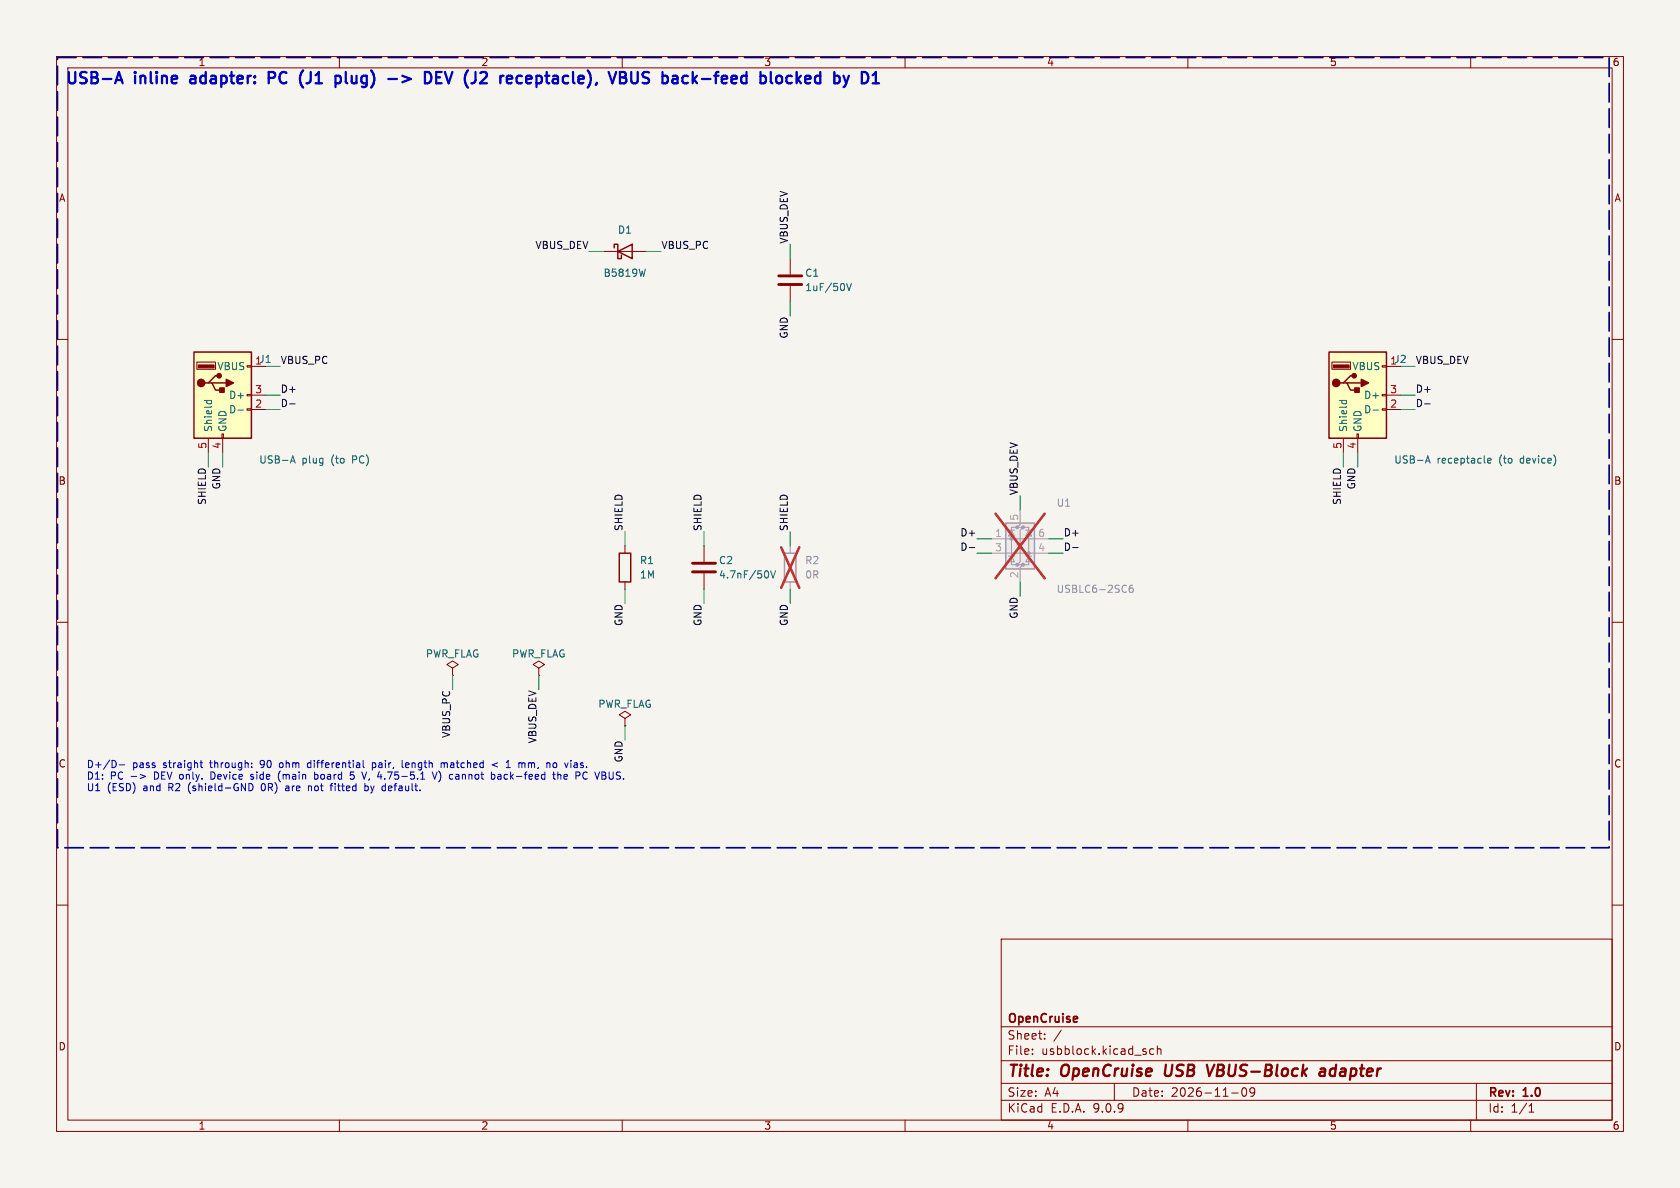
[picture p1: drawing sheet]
(kicad_sch (version 20250114) (generator "eeschema") (generator_version "9.0") (paper "A4")
 (title_block (title "OpenCruise USB VBUS-Block adapter") (date "2026-11-09") (rev "1.0") (company "OpenCruise"))
 (lib_symbols
(symbol "Connector:USB_A"
 (pin_names
  (offset 1.016))
 (exclude_from_sim no)
 (in_bom yes)
 (on_board yes)
 (property "Reference" "J" (at -5.08 11.43 0) (effects (font (size 1.27 1.27)) (justify left)))
 (property "Value" "USB_A" (at -5.08 8.89 0) (effects (font (size 1.27 1.27)) (justify left)))
 (property "Footprint" "" (at 3.81 -1.27 0) (effects (font (size 1.27 1.27)) (hide yes)))
 (property "Datasheet" "~" (at 3.81 -1.27 0) (effects (font (size 1.27 1.27)) (hide yes)))
 (property "Description" "USB Type A connector" (at 0 0 0) (effects (font (size 1.27 1.27)) (hide yes)))
 (symbol "USB_A_0_1"
  (rectangle (start -5.08 -7.62) (end 5.08 7.62) (stroke (width 0.254) (type default)) (fill (type background)))
  (circle (center -3.81 2.159) (radius 0.635) (stroke (width 0.254) (type default)) (fill (type outline)))
  (polyline (pts (xy -3.175 2.159) (xy -2.54 2.159) (xy -1.27 3.429) (xy -0.635 3.429)) (stroke (width 0.254) (type default)) (fill (type none)))
  (polyline (pts (xy -2.54 2.159) (xy -1.905 2.159) (xy -1.27 0.889) (xy 0 0.889)) (stroke (width 0.254) (type default)) (fill (type none)))
  (rectangle (start -1.524 4.826) (end -4.318 5.334) (stroke (width 0) (type default)) (fill (type outline)))
  (rectangle (start -1.27 4.572) (end -4.572 5.842) (stroke (width 0) (type default)) (fill (type none)))
  (circle (center -0.635 3.429) (radius 0.381) (stroke (width 0.254) (type default)) (fill (type outline)))
  (rectangle (start -0.127 -7.62) (end 0.127 -6.858) (stroke (width 0) (type default)) (fill (type none)))
  (rectangle (start 0.254 1.27) (end -0.508 0.508) (stroke (width 0.254) (type default)) (fill (type outline)))
  (polyline (pts (xy 0.635 2.794) (xy 0.635 1.524) (xy 1.905 2.159) (xy 0.635 2.794)) (stroke (width 0.254) (type default)) (fill (type outline)))
  (rectangle (start 5.08 4.953) (end 4.318 5.207) (stroke (width 0) (type default)) (fill (type none)))
  (rectangle (start 5.08 -0.127) (end 4.318 0.127) (stroke (width 0) (type default)) (fill (type none)))
  (rectangle (start 5.08 -2.667) (end 4.318 -2.413) (stroke (width 0) (type default)) (fill (type none))))
 (symbol "USB_A_1_1"
  (polyline (pts (xy -1.905 2.159) (xy 0.635 2.159)) (stroke (width 0.254) (type default)) (fill (type none)))
  (pin passive line (at -2.54 -10.16 90) (length 2.54) (name "Shield" (effects (font (size 1.27 1.27)))) (number "5" (effects (font (size 1.27 1.27)))))
  (pin power_in line (at 0 -10.16 90) (length 2.54) (name "GND" (effects (font (size 1.27 1.27)))) (number "4" (effects (font (size 1.27 1.27)))))
  (pin power_in line (at 7.62 5.08 180) (length 2.54) (name "VBUS" (effects (font (size 1.27 1.27)))) (number "1" (effects (font (size 1.27 1.27)))))
  (pin bidirectional line (at 7.62 0 180) (length 2.54) (name "D+" (effects (font (size 1.27 1.27)))) (number "3" (effects (font (size 1.27 1.27)))))
  (pin bidirectional line (at 7.62 -2.54 180) (length 2.54) (name "D-" (effects (font (size 1.27 1.27)))) (number "2" (effects (font (size 1.27 1.27))))))
 (embedded_fonts no))
(symbol "Device:D_Schottky"
 (pin_numbers (hide yes))
 (pin_names
  (offset 1.016) (hide yes))
 (exclude_from_sim no)
 (in_bom yes)
 (on_board yes)
 (property "Reference" "D" (at 0 2.54 0) (effects (font (size 1.27 1.27))))
 (property "Value" "D_Schottky" (at 0 -2.54 0) (effects (font (size 1.27 1.27))))
 (property "Footprint" "" (at 0 0 0) (effects (font (size 1.27 1.27)) (hide yes)))
 (property "Datasheet" "~" (at 0 0 0) (effects (font (size 1.27 1.27)) (hide yes)))
 (property "Description" "Schottky diode" (at 0 0 0) (effects (font (size 1.27 1.27)) (hide yes)))
 (symbol "D_Schottky_0_1"
  (polyline (pts (xy -1.905 0.635) (xy -1.905 1.27) (xy -1.27 1.27) (xy -1.27 -1.27) (xy -0.635 -1.27) (xy -0.635 -0.635)) (stroke (width 0.254) (type default)) (fill (type none)))
  (polyline (pts (xy 1.27 1.27) (xy 1.27 -1.27) (xy -1.27 0) (xy 1.27 1.27)) (stroke (width 0.254) (type default)) (fill (type none)))
  (polyline (pts (xy 1.27 0) (xy -1.27 0)) (stroke (width 0) (type default)) (fill (type none))))
 (symbol "D_Schottky_1_1"
  (pin passive line (at -3.81 0 0) (length 2.54) (name "K" (effects (font (size 1.27 1.27)))) (number "1" (effects (font (size 1.27 1.27)))))
  (pin passive line (at 3.81 0 180) (length 2.54) (name "A" (effects (font (size 1.27 1.27)))) (number "2" (effects (font (size 1.27 1.27))))))
 (embedded_fonts no))
(symbol "Device:C"
 (pin_numbers (hide yes))
 (pin_names
  (offset 0.254))
 (exclude_from_sim no)
 (in_bom yes)
 (on_board yes)
 (property "Reference" "C" (at 0.635 2.54 0) (effects (font (size 1.27 1.27)) (justify left)))
 (property "Value" "C" (at 0.635 -2.54 0) (effects (font (size 1.27 1.27)) (justify left)))
 (property "Footprint" "" (at 0.9652 -3.81 0) (effects (font (size 1.27 1.27)) (hide yes)))
 (property "Datasheet" "~" (at 0 0 0) (effects (font (size 1.27 1.27)) (hide yes)))
 (property "Description" "Unpolarized capacitor" (at 0 0 0) (effects (font (size 1.27 1.27)) (hide yes)))
 (symbol "C_0_1"
  (polyline (pts (xy -2.032 0.762) (xy 2.032 0.762)) (stroke (width 0.508) (type default)) (fill (type none)))
  (polyline (pts (xy -2.032 -0.762) (xy 2.032 -0.762)) (stroke (width 0.508) (type default)) (fill (type none))))
 (symbol "C_1_1"
  (pin passive line (at 0 3.81 270) (length 2.794) (name "~" (effects (font (size 1.27 1.27)))) (number "1" (effects (font (size 1.27 1.27)))))
  (pin passive line (at 0 -3.81 90) (length 2.794) (name "~" (effects (font (size 1.27 1.27)))) (number "2" (effects (font (size 1.27 1.27))))))
 (embedded_fonts no))
(symbol "Device:R"
 (pin_numbers (hide yes))
 (pin_names
  (offset 0))
 (exclude_from_sim no)
 (in_bom yes)
 (on_board yes)
 (property "Reference" "R" (at 2.032 0 90) (effects (font (size 1.27 1.27))))
 (property "Value" "R" (at 0 0 90) (effects (font (size 1.27 1.27))))
 (property "Footprint" "" (at -1.778 0 90) (effects (font (size 1.27 1.27)) (hide yes)))
 (property "Datasheet" "~" (at 0 0 0) (effects (font (size 1.27 1.27)) (hide yes)))
 (property "Description" "Resistor" (at 0 0 0) (effects (font (size 1.27 1.27)) (hide yes)))
 (symbol "R_0_1"
  (rectangle (start -1.016 -2.54) (end 1.016 2.54) (stroke (width 0.254) (type default)) (fill (type none))))
 (symbol "R_1_1"
  (pin passive line (at 0 3.81 270) (length 1.27) (name "~" (effects (font (size 1.27 1.27)))) (number "1" (effects (font (size 1.27 1.27)))))
  (pin passive line (at 0 -3.81 90) (length 1.27) (name "~" (effects (font (size 1.27 1.27)))) (number "2" (effects (font (size 1.27 1.27))))))
 (embedded_fonts no))
(symbol "Power_Protection:USBLC6-2SC6"
 (property "Reference" "U" (at 0.635 5.715 0) (effects (font (size 1.27 1.27)) (justify left)))
 (property "Value" "USBLC6-2SC6" (at 0.635 3.81 0) (effects (font (size 1.27 1.27)) (justify left)))
 (property "Footprint" "Package_TO_SOT_SMD:SOT-23-6" (at 1.27 -6.35 0) (effects (font (size 1.27 1.27)
    (italic yes)) (justify left) (hide yes)))
 (property "Datasheet" "https://www.st.com/resource/en/datasheet/usblc6-2.pdf" (at 1.27 -8.255 0) (effects (font (size 1.27 1.27)) (justify left) (hide yes)))
 (property "Description" "Very low capacitance ESD protection diode, 2 data-line, SOT-23-6" (at 0 0 0) (effects (font (size 1.27 1.27)) (hide yes)))
 (pin_names (hide yes))
 (exclude_from_sim no)
 (in_bom yes)
 (on_board yes)
 (symbol "USBLC6-2SC6_0_0"
  (circle (center -1.524 0) (radius 0.0001) (stroke (width 0.508) (type default)) (fill (type none)))
  (circle (center -0.508 2.032) (radius 0.0001) (stroke (width 0.508) (type default)) (fill (type none)))
  (circle (center -0.508 -4.572) (radius 0.0001) (stroke (width 0.508) (type default)) (fill (type none)))
  (circle (center 0.508 2.032) (radius 0.0001) (stroke (width 0.508) (type default)) (fill (type none)))
  (circle (center 0.508 -4.572) (radius 0.0001) (stroke (width 0.508) (type default)) (fill (type none)))
  (circle (center 1.524 -2.54) (radius 0.0001) (stroke (width 0.508) (type default)) (fill (type none))))
 (symbol "USBLC6-2SC6_0_1"
  (polyline (pts (xy -2.54 0) (xy 2.54 0)) (stroke (width 0) (type default)) (fill (type none)))
  (polyline (pts (xy -2.54 -2.54) (xy 2.54 -2.54)) (stroke (width 0) (type default)) (fill (type none)))
  (polyline (pts (xy -2.032 0.508) (xy -1.016 0.508) (xy -1.524 1.524) (xy -2.032 0.508)) (stroke (width 0) (type default)) (fill (type none)))
  (polyline (pts (xy -2.032 -3.048) (xy -1.016 -3.048)) (stroke (width 0) (type default)) (fill (type none)))
  (polyline (pts (xy -1.016 1.524) (xy -2.032 1.524)) (stroke (width 0) (type default)) (fill (type none)))
  (polyline (pts (xy -1.016 -4.064) (xy -2.032 -4.064) (xy -1.524 -3.048) (xy -1.016 -4.064)) (stroke (width 0) (type default)) (fill (type none)))
  (polyline (pts (xy -0.508 -1.143) (xy -0.508 -0.762) (xy 0.508 -0.762)) (stroke (width 0) (type default)) (fill (type none)))
  (polyline (pts (xy 0 2.54) (xy -0.508 2.032) (xy 0.508 2.032) (xy 0 1.524) (xy 0 -4.064) (xy -0.508 -4.572) (xy 0.508 -4.572) (xy 0 -5.08)) (stroke (width 0) (type default)) (fill (type none)))
  (polyline (pts (xy 0.508 -1.778) (xy -0.508 -1.778) (xy 0 -0.762) (xy 0.508 -1.778)) (stroke (width 0) (type default)) (fill (type none)))
  (polyline (pts (xy 1.016 1.524) (xy 2.032 1.524)) (stroke (width 0) (type default)) (fill (type none)))
  (polyline (pts (xy 1.016 -3.048) (xy 2.032 -3.048)) (stroke (width 0) (type default)) (fill (type none)))
  (polyline (pts (xy 2.032 0.508) (xy 1.016 0.508) (xy 1.524 1.524) (xy 2.032 0.508)) (stroke (width 0) (type default)) (fill (type none)))
  (polyline (pts (xy 2.032 -4.064) (xy 1.016 -4.064) (xy 1.524 -3.048) (xy 2.032 -4.064)) (stroke (width 0) (type default)) (fill (type none))))
 (symbol "USBLC6-2SC6_1_1"
  (rectangle (start -2.54 2.794) (end 2.54 -5.334) (stroke (width 0.254) (type default)) (fill (type background)))
  (polyline (pts (xy -0.508 2.032) (xy -1.524 2.032) (xy -1.524 -4.572) (xy -0.508 -4.572)) (stroke (width 0) (type default)) (fill (type none)))
  (polyline (pts (xy 0.508 -4.572) (xy 1.524 -4.572) (xy 1.524 2.032) (xy 0.508 2.032)) (stroke (width 0) (type default)) (fill (type none)))
  (pin passive line (at -5.08 0 0) (length 2.54) (name "I/O1" (effects (font (size 1.27 1.27)))) (number "1" (effects (font (size 1.27 1.27)))))
  (pin passive line (at -5.08 -2.54 0) (length 2.54) (name "I/O2" (effects (font (size 1.27 1.27)))) (number "3" (effects (font (size 1.27 1.27)))))
  (pin passive line (at 0 5.08 270) (length 2.54) (name "VBUS" (effects (font (size 1.27 1.27)))) (number "5" (effects (font (size 1.27 1.27)))))
  (pin passive line (at 0 -7.62 90) (length 2.54) (name "GND" (effects (font (size 1.27 1.27)))) (number "2" (effects (font (size 1.27 1.27)))))
  (pin passive line (at 5.08 0 180) (length 2.54) (name "I/O1" (effects (font (size 1.27 1.27)))) (number "6" (effects (font (size 1.27 1.27)))))
  (pin passive line (at 5.08 -2.54 180) (length 2.54) (name "I/O2" (effects (font (size 1.27 1.27)))) (number "4" (effects (font (size 1.27 1.27))))))
 (embedded_fonts no))
(symbol "power:PWR_FLAG"
 (power)
 (pin_numbers (hide yes))
 (pin_names
  (offset 0) (hide yes))
 (exclude_from_sim no)
 (in_bom yes)
 (on_board yes)
 (property "Reference" "#FLG" (at 0 1.905 0) (effects (font (size 1.27 1.27)) (hide yes)))
 (property "Value" "PWR_FLAG" (at 0 3.81 0) (effects (font (size 1.27 1.27))))
 (property "Footprint" "" (at 0 0 0) (effects (font (size 1.27 1.27)) (hide yes)))
 (property "Datasheet" "~" (at 0 0 0) (effects (font (size 1.27 1.27)) (hide yes)))
 (property "Description" "Special symbol for telling ERC where power comes from" (at 0 0 0) (effects (font (size 1.27 1.27)) (hide yes)))
 (symbol "PWR_FLAG_0_0"
  (pin power_out line (at 0 0 90) (length 0) (name "~" (effects (font (size 1.27 1.27)))) (number "1" (effects (font (size 1.27 1.27))))))
 (symbol "PWR_FLAG_0_1"
  (polyline (pts (xy 0 0) (xy 0 1.27) (xy -1.016 1.905) (xy 0 2.54) (xy 1.016 1.905) (xy 0 1.27)) (stroke (width 0) (type default)) (fill (type none))))
 (embedded_fonts no)))
(rectangle (start 10.16 10.16) (end 284.48 149.86) (stroke (width 0.3) (type dash) (color 0 0 132 1)) (fill (type none)))
(text "USB-A inline adapter: PC (J1 plug) -> DEV (J2 receptacle), VBUS back-feed blocked by D1" (exclude_from_sim no) (at 11.43 15.24 0) (effects (font (size 2.0 2.0) (bold yes)) (justify left bottom)))
(wire (pts (xy 36.83 80.01) (xy 36.83 82.55)) (stroke (width 0) (type default)))
(label "SHIELD" (at 36.83 82.55 270) (effects (font (size 1.27 1.27)) (justify right bottom)))
(wire (pts (xy 39.37 80.01) (xy 39.37 82.55)) (stroke (width 0) (type default)))
(label "GND" (at 39.37 82.55 270) (effects (font (size 1.27 1.27)) (justify right bottom)))
(wire (pts (xy 46.99 64.77) (xy 49.53 64.77)) (stroke (width 0) (type default)))
(label "VBUS_PC" (at 49.53 64.77 0) (effects (font (size 1.27 1.27)) (justify left bottom)))
(wire (pts (xy 46.99 69.85) (xy 49.53 69.85)) (stroke (width 0) (type default)))
(label "D+" (at 49.53 69.85 0) (effects (font (size 1.27 1.27)) (justify left bottom)))
(wire (pts (xy 46.99 72.39) (xy 49.53 72.39)) (stroke (width 0) (type default)))
(label "D-" (at 49.53 72.39 0) (effects (font (size 1.27 1.27)) (justify left bottom)))
(symbol (lib_id "Connector:USB_A") (at 39.37 69.85 0) (unit 1) (exclude_from_sim no) (in_bom yes) (on_board yes) (dnp no)
 (property "Reference" "J1" (at 45.72 63.5 0) (effects (font (size 1.27 1.27)) (justify left) ))
 (property "Value" "USB-A plug (to PC)" (at 45.72 81.28 0) (effects (font (size 1.27 1.27)) (justify left) ))
 (property "Footprint" "OpenCruise:USB_A_Plug_U-USBAR04P-M" (at 39.37 69.85 0) (effects (font (size 1.27 1.27))  (hide yes)))
 (property "Datasheet" "~" (at 39.37 69.85 0) (effects (font (size 1.27 1.27))  (hide yes)))
 (property "LCSC" "C386753" (at 39.37 69.85 0) (effects (font (size 1.27 1.27))  (hide yes)))
 (property "MPN" "U-USBAR04P-M001" (at 39.37 69.85 0) (effects (font (size 1.27 1.27))  (hide yes)))
 (pin "5") (pin "4") (pin "1") (pin "3") (pin "2"))
(wire (pts (xy 237.49 80.01) (xy 237.49 82.55)) (stroke (width 0) (type default)))
(label "SHIELD" (at 237.49 82.55 270) (effects (font (size 1.27 1.27)) (justify right bottom)))
(wire (pts (xy 240.03 80.01) (xy 240.03 82.55)) (stroke (width 0) (type default)))
(label "GND" (at 240.03 82.55 270) (effects (font (size 1.27 1.27)) (justify right bottom)))
(wire (pts (xy 247.65 64.77) (xy 250.19 64.77)) (stroke (width 0) (type default)))
(label "VBUS_DEV" (at 250.19 64.77 0) (effects (font (size 1.27 1.27)) (justify left bottom)))
(wire (pts (xy 247.65 69.85) (xy 250.19 69.85)) (stroke (width 0) (type default)))
(label "D+" (at 250.19 69.85 0) (effects (font (size 1.27 1.27)) (justify left bottom)))
(wire (pts (xy 247.65 72.39) (xy 250.19 72.39)) (stroke (width 0) (type default)))
(label "D-" (at 250.19 72.39 0) (effects (font (size 1.27 1.27)) (justify left bottom)))
(symbol (lib_id "Connector:USB_A") (at 240.03 69.85 0) (unit 1) (exclude_from_sim no) (in_bom yes) (on_board yes) (dnp no)
 (property "Reference" "J2" (at 246.38 63.5 0) (effects (font (size 1.27 1.27)) (justify left) ))
 (property "Value" "USB-A receptacle (to device)" (at 246.38 81.28 0) (effects (font (size 1.27 1.27)) (justify left) ))
 (property "Footprint" "OpenCruise:USB_A_Receptacle_AF90" (at 240.03 69.85 0) (effects (font (size 1.27 1.27))  (hide yes)))
 (property "Datasheet" "~" (at 240.03 69.85 0) (effects (font (size 1.27 1.27))  (hide yes)))
 (property "LCSC" "C456018" (at 240.03 69.85 0) (effects (font (size 1.27 1.27))  (hide yes)))
 (property "MPN" "AF 90 WJDG" (at 240.03 69.85 0) (effects (font (size 1.27 1.27))  (hide yes)))
 (pin "5") (pin "4") (pin "1") (pin "3") (pin "2"))
(wire (pts (xy 106.68 44.45) (xy 104.14 44.45)) (stroke (width 0) (type default)))
(label "VBUS_DEV" (at 104.14 44.45 180) (effects (font (size 1.27 1.27)) (justify right bottom)))
(wire (pts (xy 114.3 44.45) (xy 116.84 44.45)) (stroke (width 0) (type default)))
(label "VBUS_PC" (at 116.84 44.45 0) (effects (font (size 1.27 1.27)) (justify left bottom)))
(symbol (lib_id "Device:D_Schottky") (at 110.49 44.45 0) (unit 1) (exclude_from_sim no) (in_bom yes) (on_board yes) (dnp no)
 (property "Reference" "D1" (at 110.49 40.64 0) (effects (font (size 1.27 1.27))  ))
 (property "Value" "B5819W" (at 110.49 48.26 0) (effects (font (size 1.27 1.27))  ))
 (property "Footprint" "Diode_SMD:D_SOD-123" (at 110.49 44.45 0) (effects (font (size 1.27 1.27))  (hide yes)))
 (property "Datasheet" "~" (at 110.49 44.45 0) (effects (font (size 1.27 1.27))  (hide yes)))
 (property "LCSC" "C8598" (at 110.49 44.45 0) (effects (font (size 1.27 1.27))  (hide yes)))
 (pin "1") (pin "2"))
(wire (pts (xy 139.7 45.72) (xy 139.7 43.18)) (stroke (width 0) (type default)))
(label "VBUS_DEV" (at 139.7 43.18 90) (effects (font (size 1.27 1.27)) (justify left bottom)))
(wire (pts (xy 139.7 53.34) (xy 139.7 55.88)) (stroke (width 0) (type default)))
(label "GND" (at 139.7 55.88 270) (effects (font (size 1.27 1.27)) (justify right bottom)))
(symbol (lib_id "Device:C") (at 139.7 49.53 0) (unit 1) (exclude_from_sim no) (in_bom yes) (on_board yes) (dnp no)
 (property "Reference" "C1" (at 142.24 48.26 0) (effects (font (size 1.27 1.27)) (justify left) ))
 (property "Value" "1uF/50V" (at 142.24 50.8 0) (effects (font (size 1.27 1.27)) (justify left) ))
 (property "Footprint" "Capacitor_SMD:C_0603_1608Metric" (at 139.7 49.53 0) (effects (font (size 1.27 1.27))  (hide yes)))
 (property "Datasheet" "~" (at 139.7 49.53 0) (effects (font (size 1.27 1.27))  (hide yes)))
 (property "LCSC" "C15849" (at 139.7 49.53 0) (effects (font (size 1.27 1.27))  (hide yes)))
 (pin "1") (pin "2"))
(wire (pts (xy 110.49 96.52) (xy 110.49 93.98)) (stroke (width 0) (type default)))
(label "SHIELD" (at 110.49 93.98 90) (effects (font (size 1.27 1.27)) (justify left bottom)))
(wire (pts (xy 110.49 104.14) (xy 110.49 106.68)) (stroke (width 0) (type default)))
(label "GND" (at 110.49 106.68 270) (effects (font (size 1.27 1.27)) (justify right bottom)))
(symbol (lib_id "Device:R") (at 110.49 100.33 0) (unit 1) (exclude_from_sim no) (in_bom yes) (on_board yes) (dnp no)
 (property "Reference" "R1" (at 113.03 99.06 0) (effects (font (size 1.27 1.27)) (justify left) ))
 (property "Value" "1M" (at 113.03 101.6 0) (effects (font (size 1.27 1.27)) (justify left) ))
 (property "Footprint" "Resistor_SMD:R_0603_1608Metric" (at 110.49 100.33 0) (effects (font (size 1.27 1.27))  (hide yes)))
 (property "Datasheet" "~" (at 110.49 100.33 0) (effects (font (size 1.27 1.27))  (hide yes)))
 (property "LCSC" "C22935" (at 110.49 100.33 0) (effects (font (size 1.27 1.27))  (hide yes)))
 (pin "1") (pin "2"))
(wire (pts (xy 124.46 96.52) (xy 124.46 93.98)) (stroke (width 0) (type default)))
(label "SHIELD" (at 124.46 93.98 90) (effects (font (size 1.27 1.27)) (justify left bottom)))
(wire (pts (xy 124.46 104.14) (xy 124.46 106.68)) (stroke (width 0) (type default)))
(label "GND" (at 124.46 106.68 270) (effects (font (size 1.27 1.27)) (justify right bottom)))
(symbol (lib_id "Device:C") (at 124.46 100.33 0) (unit 1) (exclude_from_sim no) (in_bom yes) (on_board yes) (dnp no)
 (property "Reference" "C2" (at 127.0 99.06 0) (effects (font (size 1.27 1.27)) (justify left) ))
 (property "Value" "4.7nF/50V" (at 127.0 101.6 0) (effects (font (size 1.27 1.27)) (justify left) ))
 (property "Footprint" "Capacitor_SMD:C_0603_1608Metric" (at 124.46 100.33 0) (effects (font (size 1.27 1.27))  (hide yes)))
 (property "Datasheet" "~" (at 124.46 100.33 0) (effects (font (size 1.27 1.27))  (hide yes)))
 (property "LCSC" "C53987" (at 124.46 100.33 0) (effects (font (size 1.27 1.27))  (hide yes)))
 (pin "1") (pin "2"))
(wire (pts (xy 139.7 96.52) (xy 139.7 93.98)) (stroke (width 0) (type default)))
(label "SHIELD" (at 139.7 93.98 90) (effects (font (size 1.27 1.27)) (justify left bottom)))
(wire (pts (xy 139.7 104.14) (xy 139.7 106.68)) (stroke (width 0) (type default)))
(label "GND" (at 139.7 106.68 270) (effects (font (size 1.27 1.27)) (justify right bottom)))
(symbol (lib_id "Device:R") (at 139.7 100.33 0) (unit 1) (exclude_from_sim no) (in_bom yes) (on_board yes) (dnp yes)
 (property "Reference" "R2" (at 142.24 99.06 0) (effects (font (size 1.27 1.27)) (justify left) ))
 (property "Value" "0R" (at 142.24 101.6 0) (effects (font (size 1.27 1.27)) (justify left) ))
 (property "Footprint" "Resistor_SMD:R_0603_1608Metric" (at 139.7 100.33 0) (effects (font (size 1.27 1.27))  (hide yes)))
 (property "Datasheet" "~" (at 139.7 100.33 0) (effects (font (size 1.27 1.27))  (hide yes)))
 (property "LCSC" "C21189" (at 139.7 100.33 0) (effects (font (size 1.27 1.27))  (hide yes)))
 (pin "1") (pin "2"))
(wire (pts (xy 175.26 95.25) (xy 172.72 95.25)) (stroke (width 0) (type default)))
(label "D+" (at 172.72 95.25 180) (effects (font (size 1.27 1.27)) (justify right bottom)))
(wire (pts (xy 175.26 97.79) (xy 172.72 97.79)) (stroke (width 0) (type default)))
(label "D-" (at 172.72 97.79 180) (effects (font (size 1.27 1.27)) (justify right bottom)))
(wire (pts (xy 180.34 90.17) (xy 180.34 87.63)) (stroke (width 0) (type default)))
(label "VBUS_DEV" (at 180.34 87.63 90) (effects (font (size 1.27 1.27)) (justify left bottom)))
(wire (pts (xy 180.34 102.87) (xy 180.34 105.41)) (stroke (width 0) (type default)))
(label "GND" (at 180.34 105.41 270) (effects (font (size 1.27 1.27)) (justify right bottom)))
(wire (pts (xy 185.42 95.25) (xy 187.96 95.25)) (stroke (width 0) (type default)))
(label "D+" (at 187.96 95.25 0) (effects (font (size 1.27 1.27)) (justify left bottom)))
(wire (pts (xy 185.42 97.79) (xy 187.96 97.79)) (stroke (width 0) (type default)))
(label "D-" (at 187.96 97.79 0) (effects (font (size 1.27 1.27)) (justify left bottom)))
(symbol (lib_id "Power_Protection:USBLC6-2SC6") (at 180.34 95.25 0) (unit 1) (exclude_from_sim no) (in_bom yes) (on_board yes) (dnp yes)
 (property "Reference" "U1" (at 186.69 88.9 0) (effects (font (size 1.27 1.27)) (justify left) ))
 (property "Value" "USBLC6-2SC6" (at 186.69 104.14 0) (effects (font (size 1.27 1.27)) (justify left) ))
 (property "Footprint" "Package_TO_SOT_SMD:SOT-23-6" (at 180.34 95.25 0) (effects (font (size 1.27 1.27))  (hide yes)))
 (property "Datasheet" "https://www.st.com/resource/en/datasheet/usblc6-2.pdf" (at 180.34 95.25 0) (effects (font (size 1.27 1.27))  (hide yes)))
 (property "LCSC" "C7519" (at 180.34 95.25 0) (effects (font (size 1.27 1.27))  (hide yes)))
 (pin "1") (pin "3") (pin "5") (pin "2") (pin "6") (pin "4"))
(wire (pts (xy 80.01 119.38) (xy 80.01 121.92)) (stroke (width 0) (type default)))
(label "VBUS_PC" (at 80.01 121.92 270) (effects (font (size 1.27 1.27)) (justify right bottom)))
(symbol (lib_id "power:PWR_FLAG") (at 80.01 119.38 0) (unit 1) (exclude_from_sim no) (in_bom yes) (on_board yes) (dnp no)
 (property "Reference" "#FLG001" (at 80.01 116.38 0) (effects (font (size 1.27 1.27)) (hide yes)))
 (property "Value" "PWR_FLAG" (at 80.01 115.57 0) (effects (font (size 1.27 1.27))))
 (property "Footprint" "" (at 80.01 119.38 0) (effects (font (size 1.27 1.27)) (hide yes)))
 (property "Datasheet" "" (at 80.01 119.38 0) (effects (font (size 1.27 1.27)) (hide yes)))
 (pin "1"))
(wire (pts (xy 95.25 119.38) (xy 95.25 121.92)) (stroke (width 0) (type default)))
(label "VBUS_DEV" (at 95.25 121.92 270) (effects (font (size 1.27 1.27)) (justify right bottom)))
(symbol (lib_id "power:PWR_FLAG") (at 95.25 119.38 0) (unit 1) (exclude_from_sim no) (in_bom yes) (on_board yes) (dnp no)
 (property "Reference" "#FLG002" (at 95.25 116.38 0) (effects (font (size 1.27 1.27)) (hide yes)))
 (property "Value" "PWR_FLAG" (at 95.25 115.57 0) (effects (font (size 1.27 1.27))))
 (property "Footprint" "" (at 95.25 119.38 0) (effects (font (size 1.27 1.27)) (hide yes)))
 (property "Datasheet" "" (at 95.25 119.38 0) (effects (font (size 1.27 1.27)) (hide yes)))
 (pin "1"))
(wire (pts (xy 110.49 128.27) (xy 110.49 130.81)) (stroke (width 0) (type default)))
(label "GND" (at 110.49 130.81 270) (effects (font (size 1.27 1.27)) (justify right bottom)))
(symbol (lib_id "power:PWR_FLAG") (at 110.49 128.27 0) (unit 1) (exclude_from_sim no) (in_bom yes) (on_board yes) (dnp no)
 (property "Reference" "#FLG003" (at 110.49 125.27000000000001 0) (effects (font (size 1.27 1.27)) (hide yes)))
 (property "Value" "PWR_FLAG" (at 110.49 124.46 0) (effects (font (size 1.27 1.27))))
 (property "Footprint" "" (at 110.49 128.27 0) (effects (font (size 1.27 1.27)) (hide yes)))
 (property "Datasheet" "" (at 110.49 128.27 0) (effects (font (size 1.27 1.27)) (hide yes)))
 (pin "1"))
(text "D+/D- pass straight through: 90 ohm differential pair, length matched < 1 mm, no vias.\nD1: PC -> DEV only. Device side (main board 5 V, 4.75-5.1 V) cannot back-feed the PC VBUS.\nU1 (ESD) and R2 (shield-GND 0R) are not fitted by default." (exclude_from_sim no) (at 15.24 134.62 0) (effects (font (size 1.27 1.27)) (justify left top)))
 (sheet_instances (path "" (page "1")))
 (embedded_fonts no))
